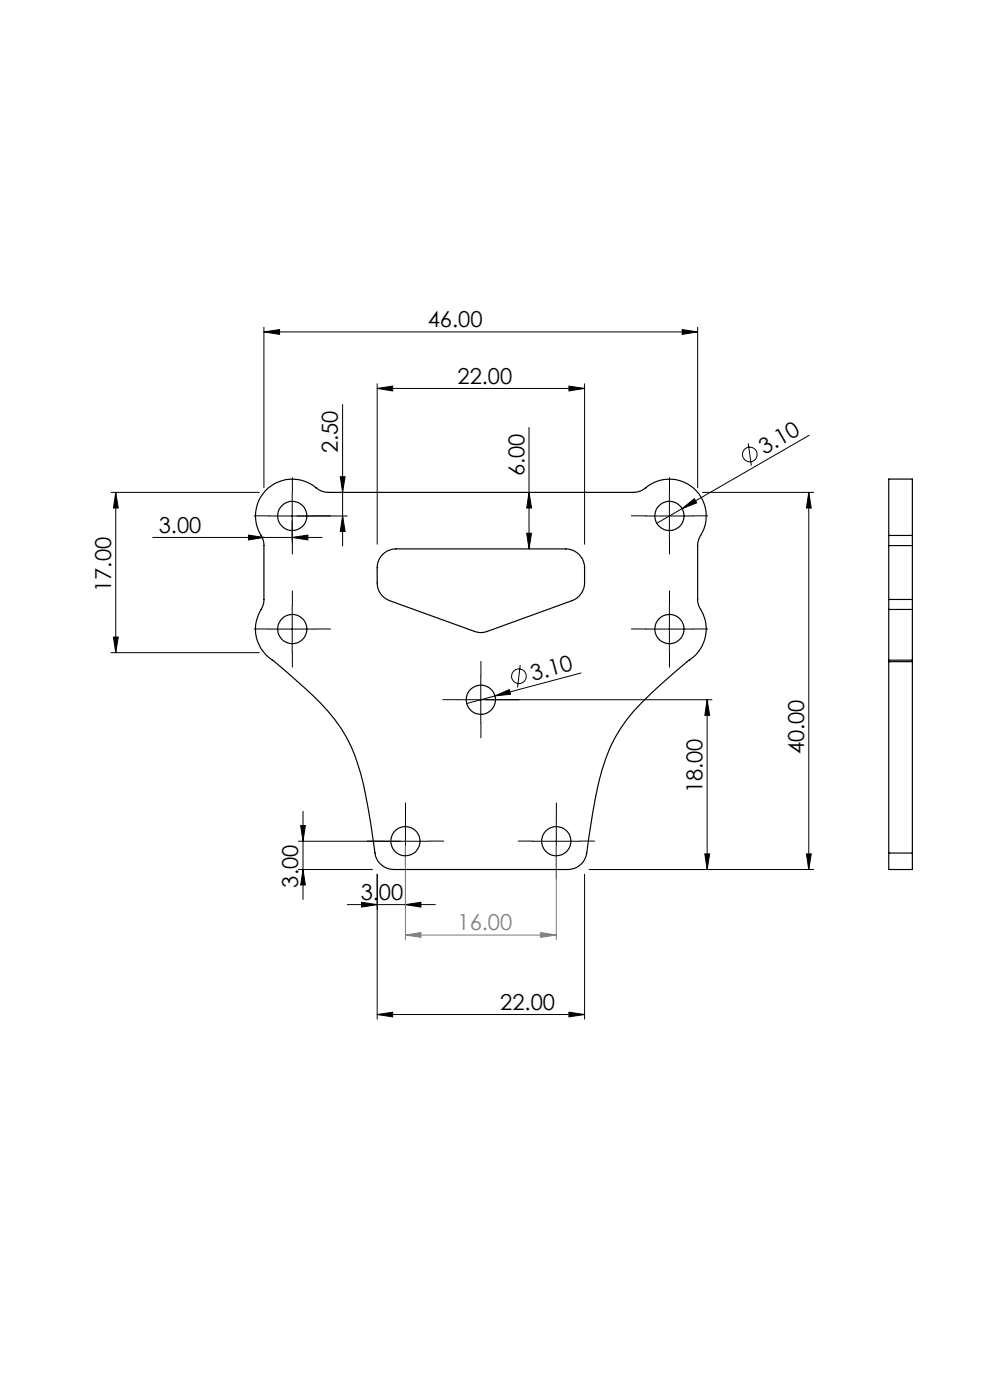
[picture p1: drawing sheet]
<svg xmlns="http://www.w3.org/2000/svg" width="210mm" height="297mm" viewBox="0 0 210 297" stroke-linecap="round" stroke-linejoin="round" font-family="sans-serif">
<g fill="none" stroke="#000" stroke-width=".21">
<path d="M56 70.4l3.3-.5v1zM56 69.4v34.1M56 70.4h92M144.7 69.9l3.3 .5-3.3 .5zM148 69.4v34.1M72.7 85.8v30M80 82.4l3.3-.5v1zM80 81.4v34.1M80 82.4h44M112.2 90.7v25.7M120.7 81.9l3.3 .5-3.3 .5zM124 81.4v34.1"/>
<path d="M158.7 94l.7 4.8M171.6 92.4l-26.9 15.5M23.6 104.5h31.4M24.6 104.5v34M24.6 104.5l.5 3.3h-1zM32.4 114h35.9M52.7 113.5l3.3 .5-3.3 .5zM57 109.5h16.7M62 114l3.3-.5v1zM62 104.5v10.5M72.2 101.1h1l-.5 3.4zM72.7 109.5l.5 3.2h-1z"/>
<path d="M111.7 113.1h1l-.5 3.3zM112.2 104.5l.5 3.3h-1zM137 109.5h10M142 104.5v9.9M144.7 107.9l2.6-2.1 .5 .9zM144.7 107.9l-5.4 3.1M149 104.5h23.6M171.6 104.5v80M171.6 104.5l.5 3.3h-1zM23.6 138.5h31.4M24.1 135.1h1l-.5 3.4zM57 133.5h10"/>
<path d="M62 128.4v10.1M137 133.5h10M142 128.4v10.1M102 143.4v10.1M105 147.6l3.1-1.3 .2 1zM105 147.6l-6 1.7M110.3 141.1l-.5 4.7M123.3 142.8l-18.3 4.8M150 148.4v36.1M150 148.4l.5 3.4h-1zM151 148.4h-54M63.3 178.5h27.7"/>
<path d="M63.8 175.2h1l-.5 3.3zM64.3 172.1v18.7M86 173.5v19.4M113 178.5h10M118 173.5v9.9M63.3 184.5h15.7M64.3 184.5l.5 3.2h-1zM73.7 191.9h18.7M76.7 191.4l3.3 .5-3.3 .5zM80 185.5v30.7M86 191.9l3.3-.5v1zM124 185.5v30.7"/>
<path d="M125 184.5h47.6M149.5 181.1h1l-.5 3.4zM171.1 181.1h1l-.5 3.4zM80 215.2l3.3-.5v1zM80 215.2h44M120.7 214.7l3.3 .5-3.3 .5z"/>
<circle cx="159.1" cy="96.4" r="1.56"/>
<circle cx="110.1" cy="143.5" r="1.55"/>
</g>
<path d="M86 179.5v19.9M118 179.5v19.9M86 198.4l3.3-.6v1.1zM86 198.4h32M114.7 197.8l3.3 .6-3.3 .5z" fill="none" stroke="#808080" stroke-width=".21"/>
<g fill="none" stroke="#000" stroke-width=".21" stroke-dasharray="15.2 1.3 1.3 1.3">
<path d="M57 109.4h-3.1M62 104.4v-3.1M62 114.4v3.1M67 109.4h3.1M137 109.4h-3.1M142 104.4v-3.1M142 114.4v3.1M147 109.4h3.1M57 133.4h-3.1M62 128.4v-3.1M62 138.4v3.1M67 133.4h3.1"/>
<path d="M137 133.4h-3.1M142 128.4v-3.1M142 138.4v3.1M147 133.4h3.1M97 148.4h-3.1M102 143.4v-3.1M102 153.4v3.1M107 148.4h3.1M81 178.4h-3.1M86 173.4v-3.1M91 178.4h3.1M113 178.4h-3.1"/>
<path d="M118 173.4v-3.1M123 178.4h3.1M86 183.4v3.1M118 183.4v3.1"/>
</g>
<g fill="#000">
<path d="M144.7 107.9l2.6-2.1 .5 .9zM105 147.6l3.1-1.3 .2 1z"/>
<path d="M56 70.4l3.3-.5v1zM144.7 69.9l3.3 .5-3.3 .5zM80 215.2l3.3-.5v1zM120.7 214.7l3.3 .5-3.3 .5zM80 82.4l3.3-.5v1zM120.7 81.9l3.3 .5-3.3 .5z"/>
<path d="M24.6 104.5l.5 3.3h-1zM24.1 135.1h1l-.5 3.4zM171.6 104.5l.5 3.3h-1zM171.1 181.1h1l-.5 3.4zM150 148.4l.5 3.4h-1zM149.5 181.1h1l-.5 3.4zM63.8 175.2h1l-.5 3.3zM64.3 184.5l.5 3.2h-1z"/>
<path d="M62 114l3.3-.5v1zM52.7 113.5l3.3 .5-3.3 .5z"/>
<path d="M72.7 109.5l.5 3.2h-1zM72.2 101.1h1l-.5 3.4zM111.7 113.1h1l-.5 3.3zM112.2 104.5l.5 3.3h-1z"/>
<path d="M86 191.9l3.3-.5v1zM76.7 191.4l3.3 .5-3.3 .5z"/>
</g>
<path d="M86 198.4l3.3-.6v1.1zM114.7 197.8l3.3 .6-3.3 .5z" fill="#808080"/>
<g fill="none" stroke="#000" stroke-width=".25">
<path d="M56.9 103.5a8.1 8.1 0 0 1 10.7 .4l1 .4 1 .2h64.7a4.6 4.6 0 0 0 3.3-1.5 7.8 7.8 0 0 1 10 1 7.8 7.8 0 0 1 .7 10.1l-.3 1.4v12a5.3 5.3 0 0 0 1 2.6 8 8 0 0 1-3.2 10.3l-6.1 5.2a38.9 38.9 0 0 0-10.3 13 76.8 76.8 0 0 0-4.5 19.2 8.5 8.5 0 0 1-1.1 5 4 4 0 0 1-3.3 1.7h-37a4 4 0 0 1-3.9-3.5 102.4 102.4 0 0 0-4.3-20.7 35.6 35.6 0 0 0-10.6-14.3l-6.5-5.7a8 8 0 0 1-2.6-11.5l.4-1.3v-11.8a4.6 4.6 0 0 0-1-2.8 7.9 7.9 0 0 1 1.9-9.4zM81.2 117.6a4 4 0 0 1 2.8-1.2h36a4 4 0 0 1 4 4v3.2a4.1 4.1 0 0 1-2.6 3.8l-18 6.5a3.9 3.9 0 0 1-2.8 0l-18-6.5a4 4 0 0 1-2.6-3.8v-3.2a3.8 3.8 0 0 1 1.2-2.8zM188.5 113.6v-12h5v12M188.5 113.6v2.1M188.5 113.6h5M188.5 115.7h5M188.5 115.7v11.5M193.5 113.6v2.1M193.5 115.7v11.5M188.5 129.3v10.7M188.5 127.2v2.1M188.5 129.3h5"/>
<path d="M188.5 127.2h5M193.5 129.3v10.7M193.5 127.2v2.1M188.5 140v.4M188.5 140.4v40.6M188.5 140h5M188.5 140.4h5M193.5 140v.4M193.5 140.4v40.6M188.5 181v3.5h5v-3.5M188.5 181h5"/>
<circle cx="62" cy="109.4" r="3.1"/>
<circle cx="142" cy="109.4" r="3.1"/>
<circle cx="62" cy="133.5" r="3.1"/>
<circle cx="142" cy="133.5" r="3.1"/>
<circle cx="102" cy="148.5" r="3.1"/>
<circle cx="86" cy="178.5" r="3.1"/>
<circle cx="118" cy="178.4" r="3.1"/>
</g>
<g font-size="4.7">
<text x="90.7" y="69.4">46.00</text>
<text x="97" y="81.4">22.00</text>
<text x="71.7" y="96.1" transform="rotate(-90 71.7 96.1)">2.50</text>
<text x="111.2" y="101" transform="rotate(-90 111.2 101)">6.00</text>
<text x="162.1" y="96.6" transform="rotate(-30 162.1 96.6)">3.10</text>
<text x="33.7" y="113">3.00</text>
<text x="23.6" y="125.6" transform="rotate(-90 23.6 125.6)">17.00</text>
<text x="113" y="144.4" transform="rotate(-15 113 144.4)">3.10</text>
<text x="170.6" y="160.1" transform="rotate(-90 170.6 160.1)">40.00</text>
<text x="149" y="168.3" transform="rotate(-90 149 168.3)">18.00</text>
<text x="63.3" y="188.3" transform="rotate(-90 63.3 188.3)">3.00</text>
<text x="76.5" y="190.9">3.00</text>
<text x="106.1" y="214.2">22.00</text>
</g>
<text font-size="4.7" fill="#808080" x="97" y="197.3">16.00</text>
</svg>
